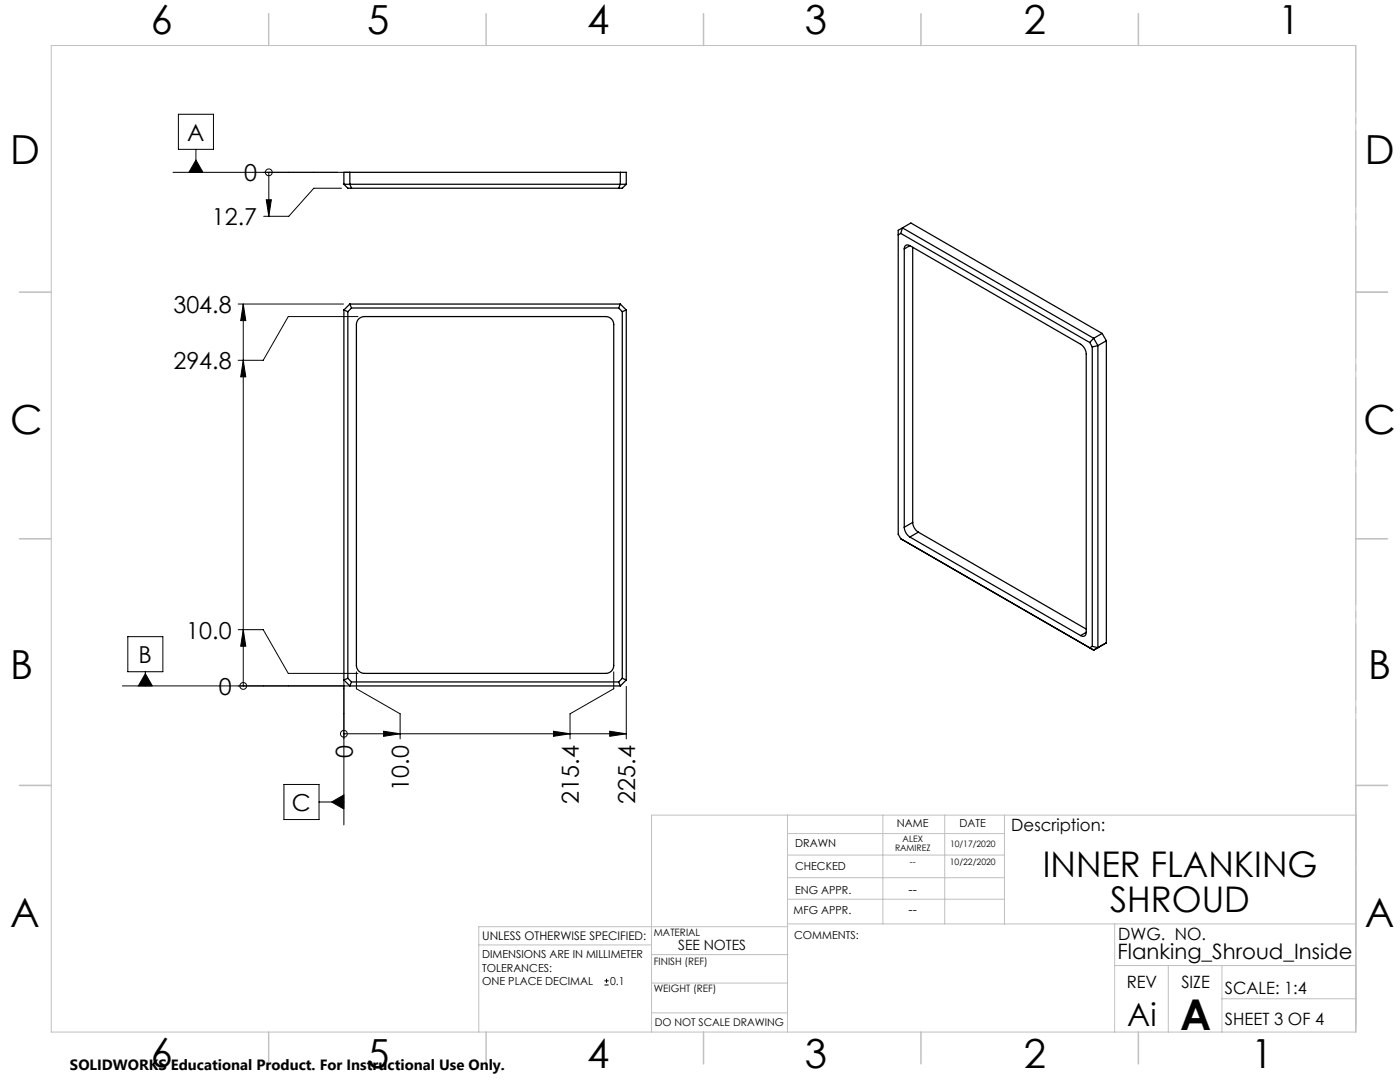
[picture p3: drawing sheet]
<svg xmlns="http://www.w3.org/2000/svg" width="279mm" height="216mm" viewBox="0 0 279 216" stroke-linecap="round" stroke-linejoin="round" font-family="sans-serif">
<g fill="none" stroke="#000" stroke-width=".2">
<path d="M34.5 34.4h35.3M35.6 22.8h7v7h-7zM39.1 31.9l1.4 2.5h-2.8zM39.1 29.8v4.6M53.1 39.9h1.1l-.6 3.3zM53.6 34.4h.1M53.6 34.4v8.8M68.2 37.6h-5.6l-5 5.6h-5M47.5 60.7h21M48.5 71.9l.6 3.3h-1.1zM48.5 60.7l.6 3.3h-1.1zM48.5 60.7v76.2"/>
<path d="M71.4 63.2h-13.9l-5 8.7h-5M24.4 136.9h45.4M25.5 127h7v7h-7zM29 134.4l1.4 2.5h-2.8zM29 134v2.9M47.5 125.6h5l5 8.8h13.9M48.5 125.6l.6 3.3h-1.1zM48.5 136.9h.1M68.6 135.7v28.9M71.1 134.1v3.3l8.8 5v5M122.5 134.1v3.3l-8.7 5v5M125 136.9v10.5"/>
<path d="M56.7 156.5h7v7h-7zM68.6 146.4h.1M68.6 146.4h56.4M76.6 145.9l3.3 .5-3.3 .5zM110.5 145.9l3.3 .5-3.3 .5zM121.7 145.9l3.3 .5-3.3 .5zM63.7 160h4.9M66.2 160l2.4-1.4v2.8zM120.6 196.5h.9M120.6 195.7h.9M121.1 195.3v.8"/>
<circle cx="53.6" cy="34.4" r=".68"/>
<circle cx="48.5" cy="136.9" r=".68"/>
<circle cx="68.6" cy="146.4" r=".68"/>
</g>
<path d="M270.6 9.1v49.2M270.6 58.3v49.2M270.6 107.5v49.2M270.6 156.7v49.2" fill="none" stroke="#c0c0c0" stroke-width=".2" stroke-dasharray="15.2 1.3 1.3 1.3" stroke-dashoffset="2.1"/>
<g fill="none" stroke="#c0c0c0" stroke-width=".2">
<path d="M10.2 9.1h260.4v196.8h-260.4zM270.6 58.3h6.3M270.6 156.7h6.3M157.2 162.6v43.3M157.2 175.1h43.3M157.2 170.6h43.3M157.2 166.3h43.3M157.2 179.4h43.3M176.2 162.6v21.8M188.5 162.6v21.8M200.5 162.6v21.8M95.5 188.5h34.5"/>
<path d="M130 196.2h27.2M130 190.5h27.3M157.2 184.4h113.4M157.2 184.9h-61.7v21M222.5 184.4v21.5M222.5 192.7h48.1M233.2 192.7v13.2M243.9 199.3h26.7M243.9 192.7v13.2M130 202.1h27.2M270.6 204.4v-41.8h-140.6v43.3"/>
</g>
<g fill="none" stroke="#c0c0c0" stroke-width=".3">
<path d="M53.6 2.7v6.4M97 2.7v6.4M140.4 2.7v6.4M183.8 2.7v6.4M227.2 2.7v6.4M3.9 58.3h6.3M270.6 58.3h6.3M3.9 107.5h6.3M270.6 107.5h6.3M3.9 156.7h6.3M270.6 156.7h6.3M53.6 205.9v6.4"/>
<path d="M97 205.9v6.4M140.4 205.9v6.4M183.8 205.9v6.4M227.2 205.9v6.4"/>
</g>
<g fill="#000">
<path d="M53.1 39.9h1.1l-.6 3.3z"/>
<path d="M29 134.4l1.4 2.5h-2.8zM66.2 160l2.4 1.4v-2.8zM39.1 31.9l1.4 2.5h-2.8z"/>
<path d="M48.5 125.6l.6 3.3h-1.1zM48.5 71.9l.6 3.3h-1.1zM48.5 60.7l.6 3.3h-1.1z"/>
<path d="M76.6 145.9l3.3 .5-3.3 .5zM110.5 145.9l3.3 .5-3.3 .5zM121.7 145.9l3.3 .5-3.3 .5z"/>
</g>
<g fill="none" stroke="#000" stroke-width=".25">
<path d="M68.6 36.8v-2.4h56.4v2.4M68.6 36.8h56.4M68.6 36.8l.8 .8h54.8l.8-.8M69.8 34.4v2.4l.3 .8M123.8 34.4v2.4l-.3 .8M179.8 46.6l37.7 21.7M179.8 46.6l-.5 .3M180.1 45.5l-.3 1.1M180.1 45.5l38.2 22M180.1 45.5l-.8 .5v60.6l.5 .9 38.5 22.2M180.1 45.5l1.7-1 38.2 22M180.5 49.7v55.5"/>
<path d="M181.6 49l34.1 19.7a2.48 2.48 0 0 1 1.1 1.9v55.6M181.6 49a.68 .68 0 0 0-.8-.1 .68 .68 0 0 0-.3 .8M181.6 49l-1.1 .7M182.1 49.3v54.9M68.6 61.9v73.8M68.6 61.9l.8 .3M69.4 62.2v73.1M69.8 60.7l.3 .8M69.8 60.7h54M69.8 60.7l-1.2 1.2M70.1 61.5l-.7 .7M70.1 61.5h53.4"/>
<path d="M71.6 63.6l.5-.3 .6-.1h48.2a1.59 1.59 0 0 1 1.6 1.6v68a1.59 1.59 0 0 1-1.6 1.6h-48.2a1.59 1.59 0 0 1-1.6-1.6v-68l.2-.7zM123.5 61.5l.7 .7M123.8 60.7l-.3 .8M123.8 60.7l1.2 1.2M124.2 62.2v73.1M125 61.9v73.8M125 61.9l-.8 .3M217.5 68.3l.5 .9M218 69.2v59.8M218.3 67.5l-.8 .8M218.3 67.5l.8 1.5M219.1 69l-1.1 .2"/>
<path d="M219.1 69v60.2M220 66.5l.8 1.5M220 66.5l-1.7 1M220.8 68l-1.7 1M220.8 68v60.3l-2.5 1.4M180.5 105.2a2.48 2.48 0 0 0 1.1 2M181.6 107.2l34.1 19.6M182.1 104.2a2.48 2.48 0 0 0 1.2 2M182.1 104.2l-1.6 1M183.3 106.2l33.5 19.3M183.3 106.2l-1.7 1M68.6 135.7l1.2 1.2"/>
<path d="M69.4 135.3l.7 .8M69.4 135.3l-.8 .4M69.8 136.9h54M70.1 136.1h53.4M70.1 136.1l-.3 .8M123.5 136.1l.3 .8M124.2 135.3l-.7 .8M124.2 135.3l.8 .4M125 135.7l-1.2 1.2M216.8 126.2a.68 .68 0 0 1-.3 .7 .68 .68 0 0 1-.8-.1M216.8 126.2l-1.1 .6M218 129l1.1 .2"/>
<path d="M218 129l-.5 .3 .8 .4M219.1 129.2l-.8 .5"/>
</g>
<text font-size="8.5" x="235.5" y="205.4">A</text>
<g font-size="8">
<text x="30.1" y="6.8">6</text>
<text x="73.3" y="6.9">5</text>
<text x="117.2" y="6.9">4</text>
<text x="160.6" y="6.9">3</text>
<text x="204.3" y="6.9">2</text>
<text x="255.1" y="6.9">1</text>
<text x="2.1" y="32.7">D</text>
<text x="272.4" y="32.7">D</text>
<text x="2.1" y="86.5">C</text>
<text x="272.1" y="86.5">C</text>
<text x="2.1" y="135.6">B</text>
<text x="273.1" y="135.6">B</text>
<text x="2.1" y="185.1">A</text>
<text x="272.4" y="185.1">A</text>
<text x="30.1" y="212.9">6</text>
<text x="73.3" y="213">5</text>
<text x="117.2" y="213">4</text>
<text x="160.6" y="213">3</text>
<text x="204.3" y="213">2</text>
<text x="249.7" y="213">1</text>
</g>
<g font-size="7.1">
<text x="208.1" y="174.9">INNER FLANKING</text>
<text x="221.6" y="182">SHROUD</text>
</g>
<text font-size="6.3" x="225" y="204.6">Ai</text>
<g font-size="4.7">
<text x="37.4" y="28.1">A</text>
<text x="48.7" y="36.2">0</text>
<text x="42.3" y="44.9">12.7</text>
<text x="34.6" y="62.4">304.8</text>
<text x="34.6" y="73.7">294.8</text>
<text x="37.2" y="127.4">10.0</text>
<text x="27.7" y="132.3">B</text>
<text x="43.6" y="138.6">0</text>
<text x="70.4" y="151.3" transform="rotate(-90 70.4 151.3)">0</text>
<text x="58.3" y="161.8">C</text>
<text x="81.6" y="157.8" transform="rotate(-90 81.6 157.8)">10.0</text>
<text x="115.5" y="160.4" transform="rotate(-90 115.5 160.4)">215.4</text>
<text x="126.7" y="160.4" transform="rotate(-90 126.7 160.4)">225.4</text>
</g>
<text font-size="4.2" x="223" y="191.3">Flanking_Shroud_Inside</text>
<g font-size="3.4">
<text x="201.8" y="165.9">Description:</text>
<text x="223.2" y="187.6">DWG. NO.</text>
<text x="224.9" y="197.2">REV</text>
<text x="235.8" y="197.2">SIZE</text>
<text x="244.4" y="198.4">SCALE: 1:4</text>
<text x="244.4" y="204.6">SHEET 3 OF 4</text>
</g>
<text font-size="3" x="14" y="213.5">SOLIDWORKS Educational Product. For Instructional Use Only.</text>
<text font-size="2.8" x="135.3" y="189.5">SEE NOTES</text>
<g font-size="2.5">
<text x="181.3" y="178.3">--</text>
<text x="181.3" y="182.3">--</text>
</g>
<text font-size="2.4" x="96.2" y="187.5">UNLESS OTHERWISE SPECIFIED:</text>
<g font-size="2.2">
<text x="179" y="165.1">NAME</text>
<text x="191.5" y="165.1">DATE</text>
<text x="158.7" y="169">DRAWN</text>
<text x="158.7" y="173.5">CHECKED</text>
<text x="158.7" y="178.3">ENG APPR.</text>
<text x="158.4" y="182.4">MFG APPR.</text>
<text x="96.2" y="191.2">DIMENSIONS ARE IN MILLIMETER</text>
<text x="158.5" y="187.4">COMMENTS:</text>
<text x="96.2" y="193.9">TOLERANCES:</text>
<text x="96.2" y="196.5">ONE PLACE DECIMAL</text>
<text x="121.8" y="196.5">0.1</text>
</g>
<text font-size="2.1" x="130.7" y="204.6">DO NOT SCALE DRAWING</text>
<g font-size="2">
<text x="130.5" y="186.8">MATERIAL</text>
<text x="130.5" y="192.5">FINISH (REF)</text>
<text x="130.5" y="198">WEIGHT (REF)</text>
</g>
<g font-size="1.8">
<text x="180.1" y="168">ALEX</text>
<text x="178.6" y="169.7">RAMIREZ</text>
<text x="181.6" y="172.6">--</text>
<text x="189.6" y="172.6">10/22/2020</text>
<text x="189.6" y="169">10/17/2020</text>
</g>
</svg>
